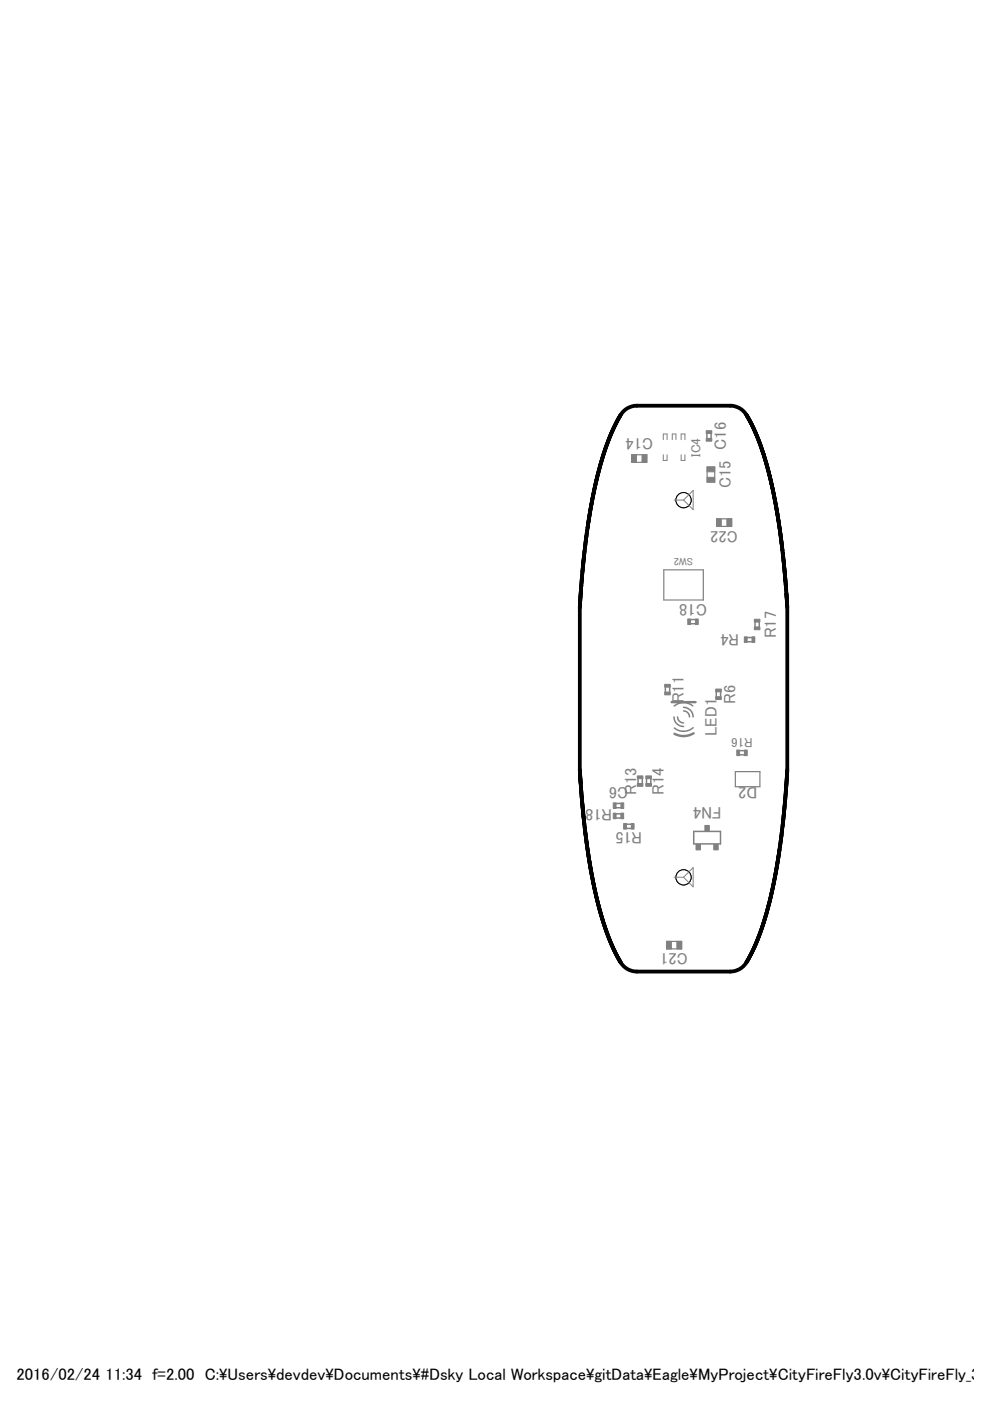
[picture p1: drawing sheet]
<svg xmlns="http://www.w3.org/2000/svg" width="210mm" height="297mm" viewBox="0 0 210 297" stroke-linecap="round" stroke-linejoin="round" font-family="sans-serif">
<g fill="none" stroke="#808080" stroke-width=".32">
<path d="M149.9 91.9v1M150.8 91.9v1M146.4 131.4h1M146.4 132.2h1M158.4 135.2h1M158.4 136.1h1M160.1 131.9v1M161 131.9v1M141.1 145.7v1M142 145.7v1M142.9 152a2.02 2.02 0 0 0 2 2M143.7 152l.2 .8 .5 .3 .5 .2"/>
<path d="M144.9 150.7l.8 .3 .4 .4 .1 .6M144.9 150a2.02 2.02 0 0 1 2.1 2M146.9 149.7a3 3 0 0 0-4 0M147 154.3a3.1 3.1 0 0 1-4 0M151.9 146.7v1M152.8 146.7v1M156.8 159.2h1M130.6 173.4h1M130.6 172.6h1M130.6 170.3h1M130.6 171.3h1M132.8 175.6h1"/>
<path d="M132.8 174.8h1M135.3 165.1v1M136.2 165.1v1M137.1 165.1v1M138 165.1v1M147.1 176.3h5.7v2.6h-5.7zM156.8 160h1"/>
</g>
<g fill="#808080" stroke="#808080" stroke-width=".21">
<path d="M140.9 145.1h1.2v.6h-1.2z"/>
<path d="M140.9 146.7h1.2v.6h-1.2z"/>
<path d="M135.1 164.5h1.2v.6h-1.2z"/>
<path d="M135.1 166.1h1.2v.6h-1.2z"/>
<path d="M136.9 164.5h1.2v.6h-1.2z"/>
<path d="M136.9 166.1h1.2v.6h-1.2z"/>
<path d="M131.6 172.4h.6v1.2h-.6z"/>
<path d="M130 172.4h.6v1.2h-.6z"/>
<path d="M133.8 174.6h.6v1.2h-.6z"/>
<path d="M132.2 174.6h.6v1.2h-.6z"/>
<path d="M130 170.2h.6v1.2h-.6z"/>
<path d="M131.7 170.2h.5v1.2h-.5z"/>
<path d="M156.2 159h.6v1.2h-.6z"/>
<path d="M157.8 159h.6v1.2h-.6z"/>
<path d="M149.5 175h.9v1.2h-.9z"/>
<path d="M151.3 179h1v1.2h-1z"/>
<path d="M147.6 179h.9v1.2h-.9z"/>
<path d="M159.9 132.9h1.2v.6h-1.2z"/>
<path d="M159.9 131.3h1.2v.6h-1.2z"/>
<path d="M149.9 99h1.6v1h-1.6z"/>
<path d="M149.9 101.2h1.6v1h-1.6z"/>
<path d="M149.7 91.3h1.2v.6h-1.2z"/>
<path d="M149.7 92.9h1.2v.6h-1.2z"/>
<path d="M136.1 96.4h1v1.6h-1z"/>
<path d="M133.9 96.4h1v1.6h-1z"/>
<path d="M145.8 131.2h.6v1.2h-.6z"/>
<path d="M147.4 131.2h.6v1.2h-.6z"/>
<path d="M143.5 199.6h1v1.6h-1z"/>
<path d="M141.3 199.6h1v1.6h-1z"/>
<path d="M154.1 110h1v1.6h-1z"/>
<path d="M151.9 110h1v1.6h-1z"/>
<path d="M151.7 147.7h1.2v.6h-1.2z"/>
<path d="M151.7 146.1h1.2v.6h-1.2z"/>
<path d="M157.8 135h.6v1.2h-.6z"/>
<path d="M159.4 135h.6v1.2h-.6z"/>
</g>
<path d="M133.9 96.4h3.2v1.6h-3.2zM149.9 99h1.6v3.2h-1.6zM151.9 110h3.2v1.6h-3.2zM140.7 120.8h8.4v6.4h-8.4zM155.9 163.6h5.2v3.2h-5.2zM141.3 199.6h3.2v1.6h-3.2z" fill="none" stroke="#808080" stroke-width=".25"/>
<path d="M140.6 96.4v1.2h.8v-1.2M140.6 93.2v-1.2h.8v1.2M142.5 93.2v-1.2h.8v1.2M144.4 93.2v-1.2h.8v1.2M144.4 96.4v1.2h.8v-1.2" fill="none" stroke="#808080" stroke-width=".21"/>
<path d="M142.4 148.9h5.1M147.1 155.5a4.1 4.1 0 0 1-4.1 .1" fill="none" stroke="#808080" stroke-width=".51"/>
<path d="M132.2 87.1l.9-.6 1.4-.5h20.8a5 5 0 0 1 3.6 3l2.2 4.9 2.2 7.4 1.6 8.1 1.1 8.4 .9 10.8v34.8l-.4 6.5-.8 7.1-1.6 10.2-.9 4-1.4 4.9-1.6 4.1-1.5 3a5.1 5.1 0 0 1-3.4 2.8h-20.3a4.9 4.9 0 0 1-4-3l-1.3-2.6-1-2.7-2.1-7-1.5-7.5-1.3-9-.9-10.8v-34.8l.5-6.5 .7-7 1-6.4 1.1-5.6 1.2-5 1.5-4.6 1.7-3.8 1-1.8z" fill="none" stroke="#000" stroke-width=".8"/>
<circle cx="144.9" cy="186" r="1.61" fill="none" stroke="#000" stroke-width=".21"/>
<circle cx="144.9" cy="186" r="1.61" fill="#fff" stroke="#000" stroke-width=".21"/>
<circle cx="144.9" cy="106" r="1.61" fill="none" stroke="#000" stroke-width=".21"/>
<circle cx="144.9" cy="106" r="1.61" fill="#fff" stroke="#000" stroke-width=".21"/>
<path d="M142.9 106h2M144.9 106l2.1-2v4.1zM142.9 186h2M147 184v4l-2.1-2z" fill="none" stroke="#808080" stroke-width=".21"/>
<g font-size="3.6" fill="#808080">
<text x="154" y="95.4" transform="rotate(-90 154 95.4)">C16</text>
<text x="149.9" y="128.1" transform="rotate(-180 149.9 128.1)">C18</text>
<text x="152" y="156" transform="rotate(-90 152 156)">LED1</text>
<text x="153" y="171.1" transform="rotate(-180 153 171.1)">FN4</text>
</g>
<g font-size="3.5" fill="#808080">
<text x="138.5" y="93" transform="rotate(-180 138.5 93)">C14</text>
<text x="155" y="103.5" transform="rotate(-90 155 103.5)">C15</text>
<text x="156.4" y="112.6" transform="rotate(-180 156.4 112.6)">C22</text>
<text x="156.7" y="134.4" transform="rotate(-180 156.7 134.4)">R4</text>
<text x="164.6" y="135.3" transform="rotate(-90 164.6 135.3)">R17</text>
<text x="145" y="149.1" transform="rotate(-90 145 149.1)">R11</text>
<text x="156" y="149.2" transform="rotate(-90 156 149.2)">R6</text>
<text x="133.2" y="167" transform="rotate(-180 133.2 167)">C6</text>
<text x="160.5" y="167" transform="rotate(-180 160.5 167)">D2</text>
<text x="129.8" y="171.6" transform="rotate(-180 129.8 171.6)">R18</text>
<text x="135" y="168.5" transform="rotate(-90 135 168.5)">R13</text>
<text x="140.8" y="168.5" transform="rotate(-90 140.8 168.5)">R14</text>
<text x="136.2" y="176.4" transform="rotate(-180 136.2 176.4)">R15</text>
<text x="145.8" y="202.1" transform="rotate(-180 145.8 202.1)">C21</text>
</g>
<g font-size="3.5">
<text x="3.5" y="292.5">2016/02/24</text>
<text x="22.4" y="292.5">11:34 f=2.00 C:\Users\devdev\Documents\#Dsky Local Workspace\gitData\Eagle\MyProject\CityFireFly3.0v\CityFireFly_3.0v</text>
</g>
<g font-size="2.8" fill="#808080">
<text x="148.5" y="96.8" transform="rotate(-90 148.5 96.8)">IC4</text>
<text x="159.6" y="156.4" transform="rotate(-180 159.6 156.4)">R16</text>
</g>
<text font-size="2.2" fill="#808080" x="147" y="118.2" transform="rotate(-180 147 118.2)">SW2</text>
</svg>
